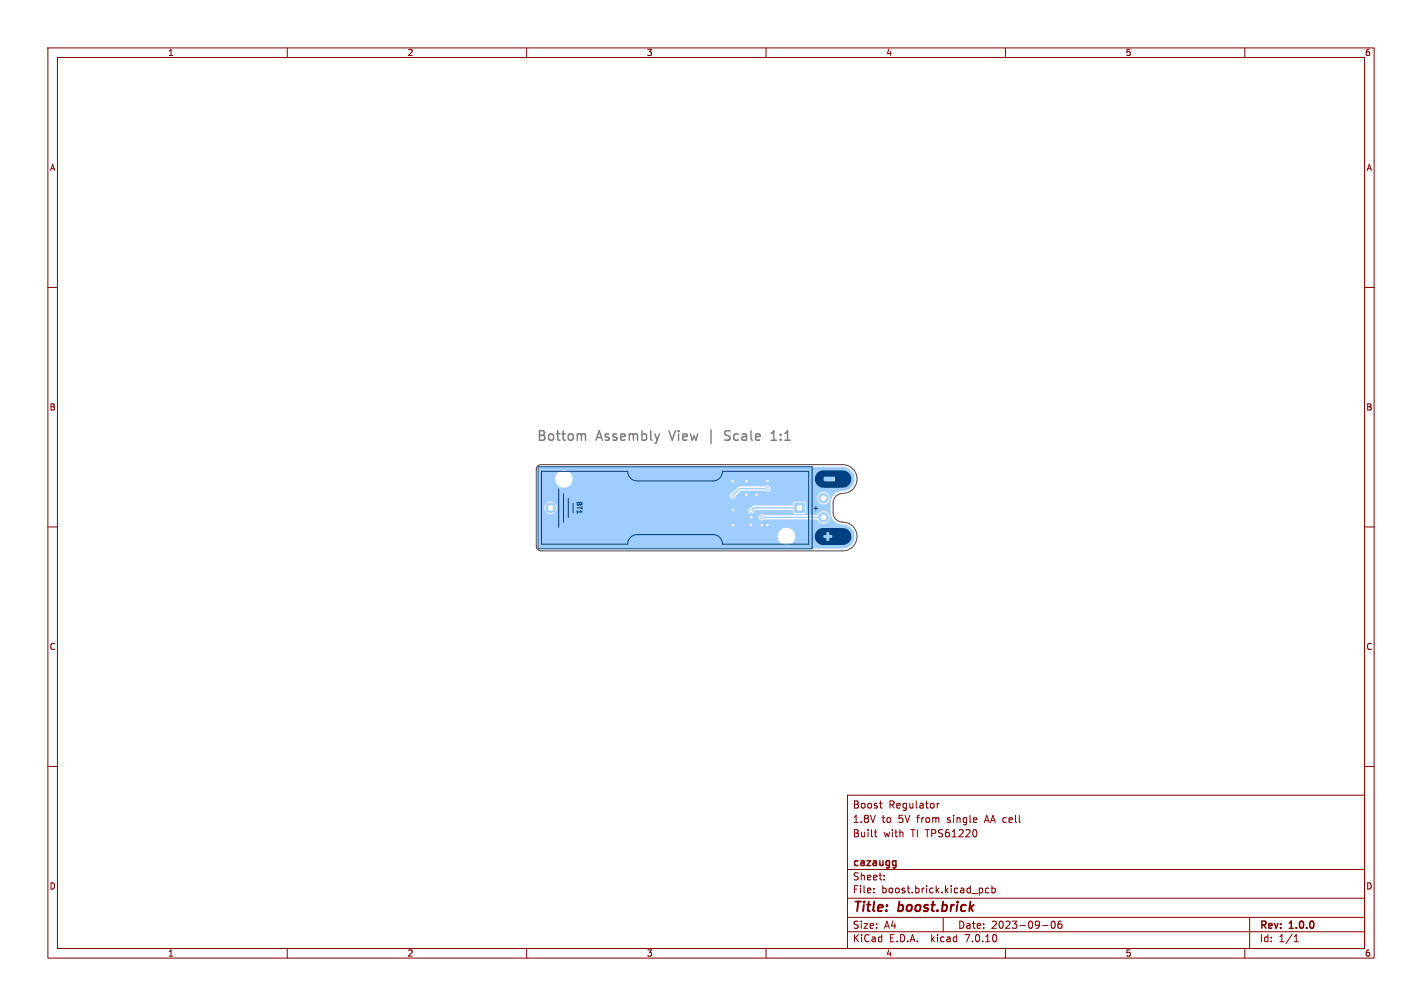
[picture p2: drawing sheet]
<svg xmlns="http://www.w3.org/2000/svg" width="297mm" height="210mm" viewBox="0 0 297 210" stroke-linecap="round" stroke-linejoin="round" font-family="sans-serif">
<g fill="#9dceff" stroke="#9dceff" stroke-width=".21">
<path d="M166 105h2v2h-2z"/>
<circle cx="176" cy="112" r="1.5"/>
<circle cx="172" cy="108" r="1"/>
<circle cx="176" cy="100" r="1.5"/>
<circle cx="172" cy="104" r="1"/>
<circle cx="115" cy="106" r="1"/>
<circle cx="158" cy="103.3" r=".35"/>
<circle cx="156.9" cy="108" r=".35"/>
<circle cx="160.3" cy="109.6" r=".35"/>
<circle cx="155.9" cy="100.4" r=".35"/>
<circle cx="153" cy="100.4" r=".35"/>
<circle cx="156.9" cy="109.6" r=".35"/>
<circle cx="159.1" cy="109.6" r=".35"/>
<circle cx="153.1" cy="109.6" r=".35"/>
<circle cx="155.9" cy="103.3" r=".35"/>
<circle cx="153.1" cy="106.5" r=".35"/>
<circle cx="160.3" cy="100.4" r=".35"/>
<circle cx="153" cy="103.5" r=".35"/>
<circle cx="160.3" cy="102" r=".35"/>
<circle cx="156.9" cy="106.6" r=".35"/>
<circle cx="159.1" cy="108" r=".35"/>
</g>
<path d="M159.1 108h12.9M160.3 102h-5.8l-1.5 1.5M167 106h-9.5l-.6 .6" fill="none" stroke="#9dceff" stroke-width=".3"/>
<path d="M112.6 97.7l.4-.2h62.9a2.5 2.5 0 0 1 2.6 2.5h-.7v-.3a1.8 1.8 0 0 0-2-1.5 1.8 1.8 0 0 0-1.6 1.9h-54.6v-.2a1.83 1.83 0 0 0-2.8-1.5 1.83 1.83 0 0 0 0 3.2 1.83 1.83 0 0 0 2.8-1.5h54.6v.2a1.81 1.81 0 0 0 1.9 1.5 1.81 1.81 0 0 0 1.7-1.8h.7a2.48 2.48 0 0 1-1 2h-16.5l-.1-.2a.7 .7 0 0 0-1.1-.3l-5.4 .1-1.4 1.2a.67 .67 0 0 0-.6 .7 .67 .67 0 0 0 .7 .7 .67 .67 0 0 0 .6-.8l1-.9h5.2a.65 .65 0 0 0 .7 .1 .65 .65 0 0 0 .4-.6h16.5l-.6 .3a5.3 5.3 0 0 0-2.7 .9l-.5 .8h-.4v-.2a1.31 1.31 0 0 0-2.1-.8 1.31 1.31 0 0 0 .2 2.2 1.31 1.31 0 0 0 1.9-1.2h.4l-.2 .8v2.4l.2 .8h-.4v-.2a1.3 1.3 0 0 0-2.2-.8h-2.8v-2l-.3-.3h-2.1l-.2 .2-.1 .6h-8.2l-.8 .5h-40.3l-.3-.8-.5 .6-.2-.3 .5-.5a1.29 1.29 0 0 0-1.6 0l.6 .5-.2 .3-.6-.6-.2 .4-.1 .6 .3 .6 .6-.6 .2 .3-.6 .5a1.29 1.29 0 0 0 1.6 0l-.5-.5 .2-.3 .5 .6 .3-.8h40.3a.66 .66 0 0 0 0 1.2 .66 .66 0 0 0 1-.7h8l.1 .7 .3 .1h2l.3-.3h2.8l-.4 .5h-11.1a.67 .67 0 0 0-1 0 .67 .67 0 0 0 .1 1 .67 .67 0 0 0 .9 0h11.2a1.32 1.32 0 0 0 1.4 .8 1.32 1.32 0 0 0 1.1-1.3h.4a2.93 2.93 0 0 0 2.9 1.6 2.5 2.5 0 0 1 1.9 2.4h-.7l-.1-.5-.3-.7-.8 .8-.2-.2 .7-.8a1.8 1.8 0 0 0-2.3 0l.8 .8-.2 .2-.8-.8-.3 .7-.1 .6h-8.1v-.2a1.83 1.83 0 0 0-2.8-1.5 1.83 1.83 0 0 0 0 3.2 1.83 1.83 0 0 0 2.8-1.5h8.1l.4 1.1 .8-.8 .2 .2-.8 .8a1.79 1.79 0 0 0 2.4 0l-.8-.8 .2-.2 .8 .8 .3-.7 .1-.5h.7a2.5 2.5 0 0 1-2.5 2.5h-63.1l-.3-.2-.1-.3v-16z" fill="#9dceff"/>
<g fill="#fff" stroke="#fff" stroke-width=".21">
<circle cx="158" cy="103.3" r=".15"/>
<circle cx="156.9" cy="108" r=".15"/>
<circle cx="160.3" cy="109.6" r=".15"/>
<circle cx="155.9" cy="100.4" r=".15"/>
<circle cx="153" cy="100.4" r=".15"/>
<circle cx="156.9" cy="109.6" r=".15"/>
<circle cx="159.1" cy="109.6" r=".15"/>
<circle cx="153.1" cy="109.6" r=".15"/>
<circle cx="155.9" cy="103.3" r=".15"/>
<circle cx="153.1" cy="106.5" r=".15"/>
<circle cx="160.3" cy="100.4" r=".15"/>
<circle cx="153" cy="103.5" r=".15"/>
<circle cx="160.3" cy="102" r=".15"/>
<circle cx="156.9" cy="106.6" r=".15"/>
<circle cx="159.1" cy="108" r=".15"/>
<circle cx="176" cy="112" r=".75"/>
<circle cx="172" cy="108" r=".5"/>
<circle cx="176" cy="100" r=".75"/>
<circle cx="172" cy="104" r=".5"/>
<circle cx="164.3" cy="112" r="1.32"/>
<circle cx="117.8" cy="100" r="1.32"/>
<circle cx="167" cy="106" r=".51"/>
<circle cx="115" cy="106" r=".51"/>
</g>
<path d="M112.4 97.4h57.2v17.2h-57.2zM113.1 98.4h18a2 2 0 0 0 2 2h15.8a2 2 0 0 0 2-2h18v15.2h-18a2 2 0 0 0-2-2h-15.8a2 2 0 0 0-2 2h-18zM116.7 102.1v8M117.7 103.1v6M118.7 104.1v4M119.7 105.1v2" fill="none" stroke="#004080" stroke-width=".21"/>
<g fill="#004080">
<path d="M170.7 98.7l.9-.5h4.4a1.82 1.82 0 0 1 1.8 1.8h-3.4l-.1-.4h-2.2a.57 .57 0 0 0 .4 .9l1.8-.1 .1-.4h3.4a1.82 1.82 0 0 1-1.8 1.8h-4a1.82 1.82 0 0 1-1.7-1.1 1.82 1.82 0 0 1 .4-2z"/>
<path d="M170.7 110.7l1.1-.5h4.3a1.77 1.77 0 0 1 1.7 1.8h-4l-.1-.3h-.5v-.5l-.3-.1-.3 .1v.5h-.6v.3l.1 .3h.5v.5l.3 .1 .3-.1v-.5h.5l.1-.3h4a1.77 1.77 0 0 1-1.7 1.8h-4.1a1.77 1.77 0 0 1-1.7-1.1 1.77 1.77 0 0 1 .4-2z"/>
</g>
<g fill="none" stroke="#840000" stroke-width=".21">
<path d="M10 10h277v190h-277zM12 12h273v186h-273zM60 10v2M110 10v2M160 10v2M210 10v2M260 10v2M10 60h2M285 60h2M10 110h2M285 110h2M10 160h2"/>
<path d="M285 160h2M177 166h108v32h-108zM182.6 173.7h.6M182.8 173.2v1.3l.4 .2M183.7 167.7h.5M184 168.6l.2 .1M195.7 167.7v1M196.2 167.7l-.5 .3M204 173.5v.9M60 198v2M110 198v2M160 198v2"/>
<path d="M177 194.5h108M177 191.5h108M177 187.5h108M177 181.5h108M182.5 186.3v.1M182.5 185.5v.1M184.7 183.6v.1M184.7 182.8v.1M197 191.5v3M204.7 185.4l.4 .1 .1 .2v.6l-.5 .1M206.5 185.5l-.4-.1-.3 .3 .2 .6h.5M207.2 185.5l.4-.1 .3 .3-.2 .6h-.5"/>
<path d="M207.2 184.9v1.5M210 198v2M217.7 193.2h1.2M219.7 192.4l.2-.1a.8 .8 0 0 1 .5 .7 .8 .8 0 0 1-.5 .8 1 1 0 0 1-.2-1.4zM221.7 192.3l-.5 .1a1.01 1.01 0 0 0 0 1.4l.5-.1 .1-.5-.3-.3h-.3l-.2 .3M260 198v2M261 191.5v6.5M270.3 196.6h.9M270.3 195.5l.4-.4v1.5"/>
</g>
<path d="M186.7 179.7l.4 .1M187.1 179.7v1.2l-.3 .3M187.1 180.6l-.4 .1" fill="none" stroke="#840000" stroke-width=".3"/>
<path d="M121.5 90.7h.7l.1 1.2M137.7 90.6l-.5 1.3M148.5 89.7v2.9M151.3 91.8l.8 .1M152.2 89.9h-.5l-.4 .4 .2 .5 .6 .2M161.1 91.9h1.1M161.1 90.5l.5-.6v2" fill="none" stroke="#808080" stroke-width=".3"/>
<path d="M112.3 97.3l.7-.3h63a3 3 0 0 1 3 3.2 3 3 0 0 1-3.3 2.8 2 2 0 0 0-1.7 2v2a2.07 2.07 0 0 0 2.4 2 3 3 0 0 1 2.6 3.2 3 3 0 0 1-3 2.8h-63a1 1 0 0 1-1-1v-16z" fill="none" stroke="#404040" stroke-width=".21"/>
<g font-size="2.8" fill="#808080">
<text x="112" y="92.4">Bottom</text>
<text x="124.6" y="92.4">Assembly</text>
<text x="140.3" y="92.4">View</text>
<text x="152.8" y="92.4">Scale</text>
<text x="163" y="92.4">1:1</text>
</g>
<g font-size="2.8" fill="#840000">
<text x="178" y="190.9">Title:</text>
<text x="187.7" y="190.9">boost.brick</text>
</g>
<g font-size="2.1" fill="#840000">
<text x="178" y="172">1.8V</text>
<text x="178" y="169">Boost</text>
<text x="184.2" y="172">to</text>
<text x="185.6" y="169">Regulator</text>
<text x="187.7" y="172">5V from</text>
<text x="198.1" y="172">single</text>
<text x="206.1" y="172">AA cell</text>
<text x="178" y="175">Built</text>
<text x="184.5" y="175">with</text>
<text x="190.3" y="175">TI TPS61220</text>
<text x="178" y="184">Sheet:</text>
<text x="178" y="181.2">cazaugg</text>
<text x="178" y="186.7">File:</text>
<text x="184.1" y="186.7">boost.brick.kicad_pcb</text>
<text x="178" y="196.9">KiCad</text>
<text x="178" y="194.1">Size:</text>
<text x="184.7" y="194.1">A4</text>
<text x="185.7" y="196.9">E.D.A.</text>
<text x="194.6" y="196.9">kicad</text>
<text x="200" y="194.1">Date:</text>
<text x="201.8" y="196.9">7.0.10</text>
<text x="207" y="194.1">2023-09-06</text>
<text x="263" y="194.3">Rev:</text>
<text x="263" y="196.9">Id:</text>
<text x="267.1" y="196.9">1/1</text>
<text x="269.4" y="194.3">1.0.0</text>
</g>
<g font-size="1.8" fill="#840000">
<text x="35" y="11.9">1</text>
<text x="85" y="11.9">2</text>
<text x="135" y="11.9">3</text>
<text x="185" y="11.9">4</text>
<text x="235" y="11.9">5</text>
<text x="285" y="11.9">6</text>
<text x="10.3" y="35.9">A</text>
<text x="285.4" y="35.9">A</text>
<text x="10.3" y="85.9">B</text>
<text x="285.3" y="85.9">B</text>
<text x="10.3" y="135.9">C</text>
<text x="285.3" y="135.9">C</text>
<text x="10.3" y="185.9">D</text>
<text x="285.3" y="185.9">D</text>
<text x="35" y="199.9">1</text>
<text x="85" y="199.9">2</text>
<text x="135" y="199.9">3</text>
<text x="185" y="199.9">4</text>
<text x="235" y="199.9">5</text>
<text x="285" y="199.9">6</text>
</g>
<g font-size="1.4" fill="#004080">
<text x="120.2" y="104.4" transform="rotate(90 120.2 104.4)">BT1</text>
<text x="169.6" y="106.9">+</text>
</g>
</svg>
